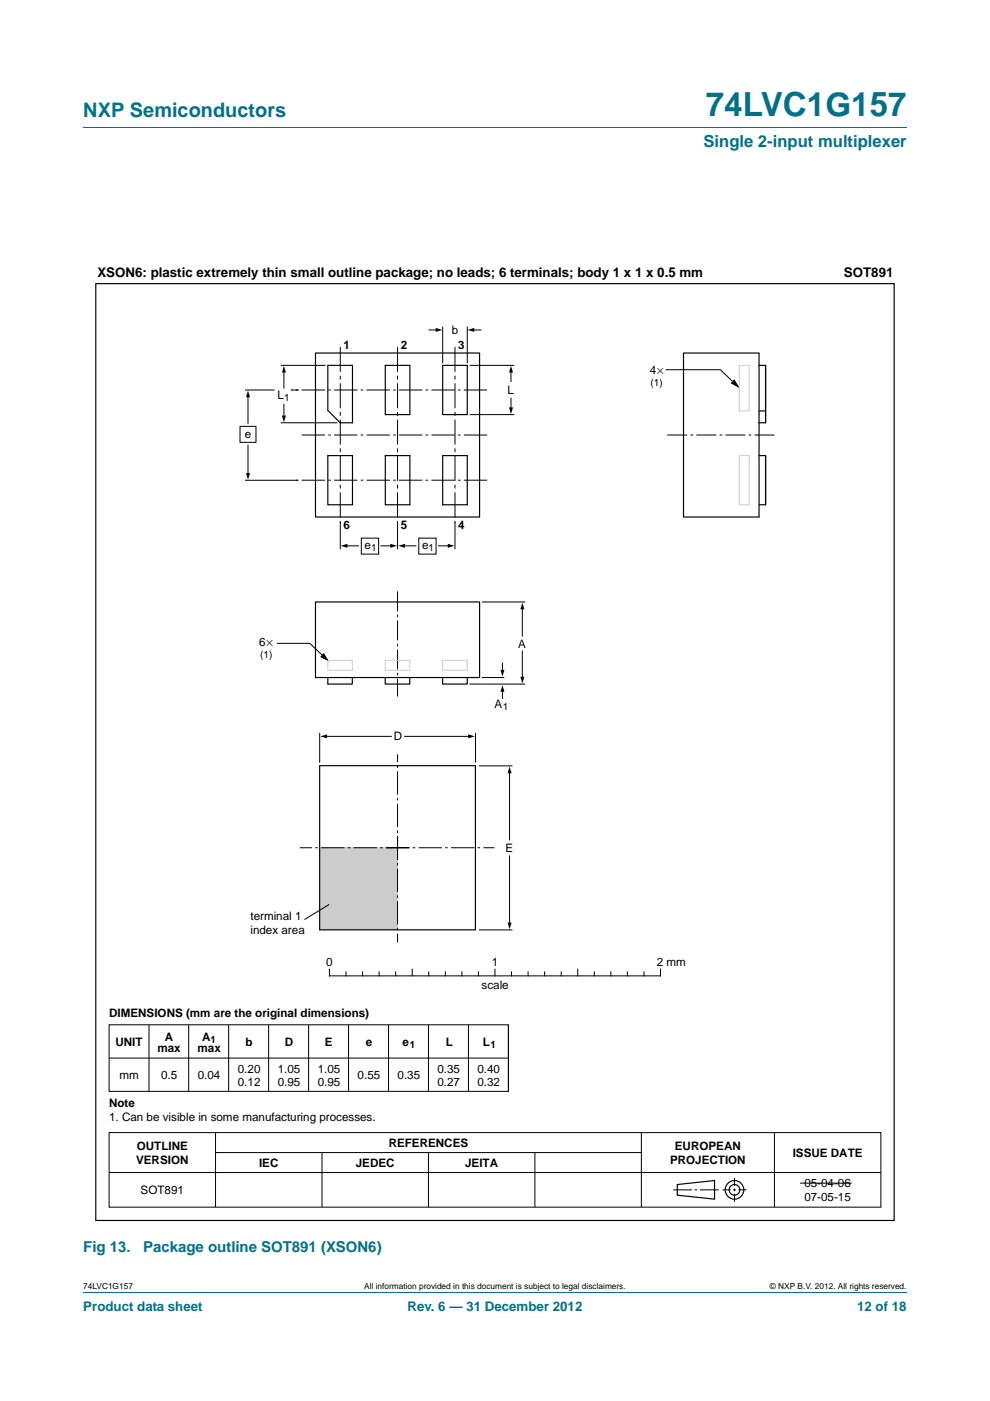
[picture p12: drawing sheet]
<svg xmlns="http://www.w3.org/2000/svg" width="210mm" height="297mm" viewBox="0 0 210 297" stroke-linecap="round" stroke-linejoin="round" font-family="sans-serif">
<path d="M17.7 27h174.6M17.7 273.9h174.6" fill="none" stroke="#00718a" stroke-width=".21"/>
<path d="M67.8 179.7h16.5v17.4h-16.5z" fill="#ccc"/>
<g fill="none" stroke="#000" stroke-width=".21">
<path d="M59.6 77.5h9.4M60.2 78.7v3.6M91 70h1.7M93.9 69.3v7.7M99.1 69.3v7.7M99.6 77.5h9.5M100.3 70h1.7M108.4 78.7v2.2M141.2 78.4h11.6l3.2 3M50.9 90.4h3.4v3.4h-3.4zM52 82.7h6.3M52.6 83.9v5.8"/>
<path d="M52.6 94.4v6.2M59.6 89.6h12M60.2 85.7v2.7M61.8 82.7h1.5M99.6 87.9h9.5M108.4 84.4v2.3M52 101.8h11.2M72.2 110.6v5.8M73.4 115.7h2.6M76.6 114.1h3.7v3.4h-3.7zM80.8 115.7h2.3M84.3 110.6v5.8"/>
<path d="M85.6 115.7h2.6M88.8 114.1h3.7v3.4h-3.7zM93 115.7h2.3M96.5 110.6v5.8M58.7 136.4h7l3.2 3M102.2 127.6h9.2M110.8 128.9v6M110.8 138v5.8M67.8 155.4v6.3M69.1 156.1h13.9M85.8 156.1h13.8M99.6 145h11.8"/>
<path d="M100.9 155.4v6.3M102.2 143.7h4.8M106.6 140.6v1.7M106.6 146.4v1.7M101.6 162.4h7.1M108.1 163.7v14.4M69.8 191.8l-5.2 3.2M101.6 197.2h7.1M108.1 181.5v14.4M23.1 217.3h84.7v14.1h-84.7zM31.6 217.3v14M40 217.3v14.1"/>
<path d="M48.5 217.3v14.1M57 217.3v14.1M65.5 217.3v14.1M69.9 205.5v1.4h70.2v-1.4M73.4 206.1v.8M73.9 217.3v14.1M76.9 206.1v.8M80.4 206.1v.8M82.4 217.3v14.1M83.9 206.1v.8M87.4 205.5v1.4M90.9 217.3v14.1"/>
<path d="M90.9 206.1v.8M94.5 206.1v.8M98 206.1v.8M99.4 217.3v14.1M101.5 206.1v.8M105 205.5v1.4M107.8 217.3v14.1M108.5 206.1v.8M112 206.1v.8M115.5 206.1v.8M119 206.1v.8M122.5 205.5v1.4"/>
<path d="M126.1 206.1v.8M129.6 206.1v.8M133.1 206.1v.8M136.6 206.1v.8M23.1 224.3h84.7M23.1 240.1h163.7v15.8h-163.7zM23.1 248.6h163.7M45.7 240.1v15.8M45.7 244.4h90.3M68.3 244.4v11.5M90.9 244.4v11.5M113.5 244.4v11.5"/>
<path d="M136 240.1v15.8M142.8 252.3h4M147.3 252.3h.6M148.5 252.3h3.9M153.2 252.3h1.7M155.5 252.3h.6M155.8 249.7v1.7M155.8 253.1v1.7M155.8 252v.6M156.6 252.3h1.7M164.3 240.1v15.8M169.7 250.8h11"/>
</g>
<g fill="none" stroke="#000" stroke-width=".25">
<path d="M20.3 60.1h169.4v198.7h-169.4zM66.9 74.8h34.8v34.8h-34.8zM69.5 77.5h5.3v12.1h-2.7l-2.6-2.6zM81.7 77.5h5.2v10.4h-5.2zM93.9 77.5h5.2v10.4h-5.2zM145 74.8h16v34.8h-16zM161 77.5h1.4M69.5 96.6h5.3v10.4h-5.3zM81.7 96.6h5.2v10.4h-5.2zM93.9 96.6h5.2v10.4h-5.2zM161 96.6h1.4M161 89.6h1.4"/>
<path d="M161 87.1h1.4M162.4 87.9v-10.4v10.4M162.4 89.6v-1.7v1.7M161 107h1.4v-10.4v10.4M66.9 127.6h34.8v16.1h-34.8zM69.5 143.7v1.3h5.2v-1.3M81.7 143.7v1.3h5.2v-1.3M93.9 143.7v1.3h5.2v-1.3M67.8 162.3h33v34.8h-33zM143.7 251.1l7.9-.8v3.9l-7.9-.8z"/>
<circle cx="155.8" cy="252.3" r="1.98"/>
<circle cx="155.8" cy="252.3" r="1.13"/>
</g>
<path d="M103.3 92.2h-39.4M103.3 82.7h-41.6M103.3 101.8h-41M81.9 179.7h23M84.3 177.3v22.5M86.8 179.7h-23.2M84.3 182.2v-22.3" fill="none" stroke="#000" stroke-width=".21" stroke-dasharray="4.9 .7 .5 .7" stroke-linecap="butt"/>
<path d="M141.5 92.2h23.4M84.3 125.4v22.3" fill="none" stroke="#000" stroke-width=".21" stroke-dasharray="4.2 .7 .5 .7" stroke-linecap="butt"/>
<g fill="#000">
<path d="M60.2 77.6l.5 1.4h-.9zM92.4 69.5l1.4 .5-1.4 .4zM99.2 70l1.4-.5v.9zM108.4 77.6l.4 1.4h-.8zM52.6 82.8l.4 1.4h-.8zM59.8 88.1h.9l-.5 1.4zM108 86.4h.8l-.4 1.4zM52.2 100.3h.8l-.4 1.4zM72.3 115.7l1.4-.4v.8zM82.8 115.3l1.4 .4-1.4 .4zM84.5 115.7l1.4-.4v.8zM95 115.3l1.4 .4-1.4 .4z"/>
<path d="M110.8 127.8l.4 1.4h-.8zM67.9 156.1l1.5-.4v.8zM99.3 155.7l1.4 .4-1.4 .4zM106.6 145.3l.4 1.4h-.8zM106.2 142h.8l-.4 1.4zM110.4 143.5h.8l-.4 1.4zM108.1 162.5l.4 1.4h-.8zM107.7 195.6h.8l-.4 1.4z"/>
</g>
<path d="M72.2 73.6v37.3M84.3 73.6v37.3M96.5 73.6v37.3" fill="none" stroke="#000" stroke-width=".21" stroke-dasharray="5.3 .8 .8 .8" stroke-linecap="butt"/>
<path d="M155.7 80.6l.9 1.4-1.5-.8zM68.7 138.6l.8 1.4-1.4-.8z" fill="#000" stroke="#000" stroke-width=".21"/>
<path d="M156.8 77.5h2.1v9.6h-2.1zM156.8 96.6h2.1v10.4h-2.1zM69.5 140h5.2v2.1h-5.2zM81.7 140h5.2v2.1h-5.2zM93.9 140h5.2v2.1h-5.2z" fill="none" stroke="#ccc" stroke-width=".21"/>
<text font-size="7" fill="#00718a" x="149.7" y="24.6">74LVC1G157</text>
<text font-size="4.2" fill="#00718a" x="17.7" y="24.9">NXP Semiconductors</text>
<text font-size="3.5" fill="#00718a" x="149.2" y="31.1">Single 2-input multiplexer</text>
<g font-size="3.2" fill="#00718a">
<text x="17.7" y="265.5">Fig 13.</text>
<text x="30.4" y="265.5">Package outline SOT891 (XSON6)</text>
</g>
<g font-size="2.8">
<text x="20.7" y="58.7">XSON6: plastic extremely thin small outline package; no leads; 6 terminals; body 1 x 1 x 0.5 mm</text>
<text x="179" y="58.7">SOT891</text>
</g>
<g font-size="2.8" fill="#00718a">
<text x="17.7" y="277.9">Product data sheet</text>
<text x="86.4" y="277.9">Rev. 6 — 31 December 2012</text>
<text x="181.8" y="277.9">12 of 18</text>
</g>
<g font-size="2.5">
<text x="95.8" y="70.8">b</text>
<text x="72.8" y="74">1</text>
<text x="85" y="74">2</text>
<text x="97.2" y="74">3</text>
<text x="107.6" y="83.5">L</text>
<text x="137.9" y="79.2">4×</text>
<text x="58.9" y="84.6">L</text>
<text x="51.9" y="92.8">e</text>
<text x="72.8" y="112.2">6</text>
<text x="85" y="112.2">5</text>
<text x="97.2" y="112.2">4</text>
<text x="77.3" y="116.4">e</text>
<text x="89.5" y="116.4">e</text>
<text x="55" y="137">6×</text>
<text x="109.9" y="137.5">A</text>
<text x="104.9" y="150.1">A</text>
<text x="83.5" y="157">D</text>
<text x="107.2" y="180.7">E</text>
<text x="53.1" y="195.1">terminal 1</text>
<text x="53.1" y="198.1">index area</text>
<text x="69.2" y="204.8">0</text>
<text x="102.1" y="209.6">scale</text>
<text x="104.3" y="204.8">1</text>
<text x="139.3" y="204.8">2 mm</text>
<text x="23.1" y="215.6">DIMENSIONS (mm are the original dimensions)</text>
<text x="24.5" y="221.8">UNIT</text>
<text x="35" y="220.7">A</text>
<text x="42.9" y="220.7">A</text>
<text x="52" y="221.8">b</text>
<text x="60.4" y="221.8">D</text>
<text x="68.9" y="221.8">E</text>
<text x="77.6" y="221.8">e</text>
<text x="85.4" y="221.8">e</text>
<text x="94.6" y="221.8">L</text>
<text x="102.4" y="221.8">L</text>
<text x="33.4" y="223.1">max</text>
<text x="41.9" y="223.1">max</text>
<text x="50.4" y="227.4">0.20</text>
<text x="58.9" y="227.4">1.05</text>
<text x="67.4" y="227.4">1.05</text>
<text x="92.8" y="227.4">0.35</text>
<text x="101.3" y="227.4">0.40</text>
<text x="25.3" y="228.7">mm</text>
<text x="34.2" y="228.8">0.5</text>
<text x="41.9" y="228.8">0.04</text>
<text x="50.4" y="230.3">0.12</text>
<text x="58.9" y="230.3">0.95</text>
<text x="67.4" y="230.3">0.95</text>
<text x="75.9" y="228.8">0.55</text>
<text x="84.3" y="228.8">0.35</text>
<text x="92.8" y="230.3">0.27</text>
<text x="101.3" y="230.3">0.32</text>
<text x="23.1" y="234.7">Note</text>
<text x="23.1" y="237.7">1. Can be visible in some manufacturing processes.</text>
<text x="29" y="243.8">OUTLINE</text>
<text x="82.4" y="243.2">REFERENCES</text>
<text x="143.1" y="243.8">EUROPEAN</text>
<text x="168.1" y="245.2">ISSUE DATE</text>
<text x="28.9" y="246.8">VERSION</text>
<text x="54.9" y="247.5">IEC</text>
<text x="75.5" y="247.5">JEDEC</text>
<text x="98.7" y="247.5">JEITA</text>
<text x="142.1" y="246.8">PROJECTION</text>
<text x="170.6" y="251.7">05-04-06</text>
<text x="29.8" y="253.1">SOT891</text>
<text x="170.6" y="254.7">07-05-15</text>
</g>
<g font-size="2.1">
<text x="138" y="81.7">(1)</text>
<text x="60.3" y="85.1">1</text>
<text x="78.7" y="116.8">1</text>
<text x="90.9" y="116.8">1</text>
<text x="55.2" y="139.5">(1)</text>
<text x="106.6" y="150.6">1</text>
<text x="44.7" y="221.2">1</text>
<text x="86.9" y="222.3">1</text>
<text x="104" y="222.3">1</text>
</g>
<g font-size="1.8">
<text x="17.7" y="273.3">74LVC1G157</text>
<text x="77.2" y="273.3">All information provided in this document is subject to legal disclaimers.</text>
<text x="163.3" y="273.3">© NXP B.V. 2012. All rights reserved.</text>
</g>
</svg>
